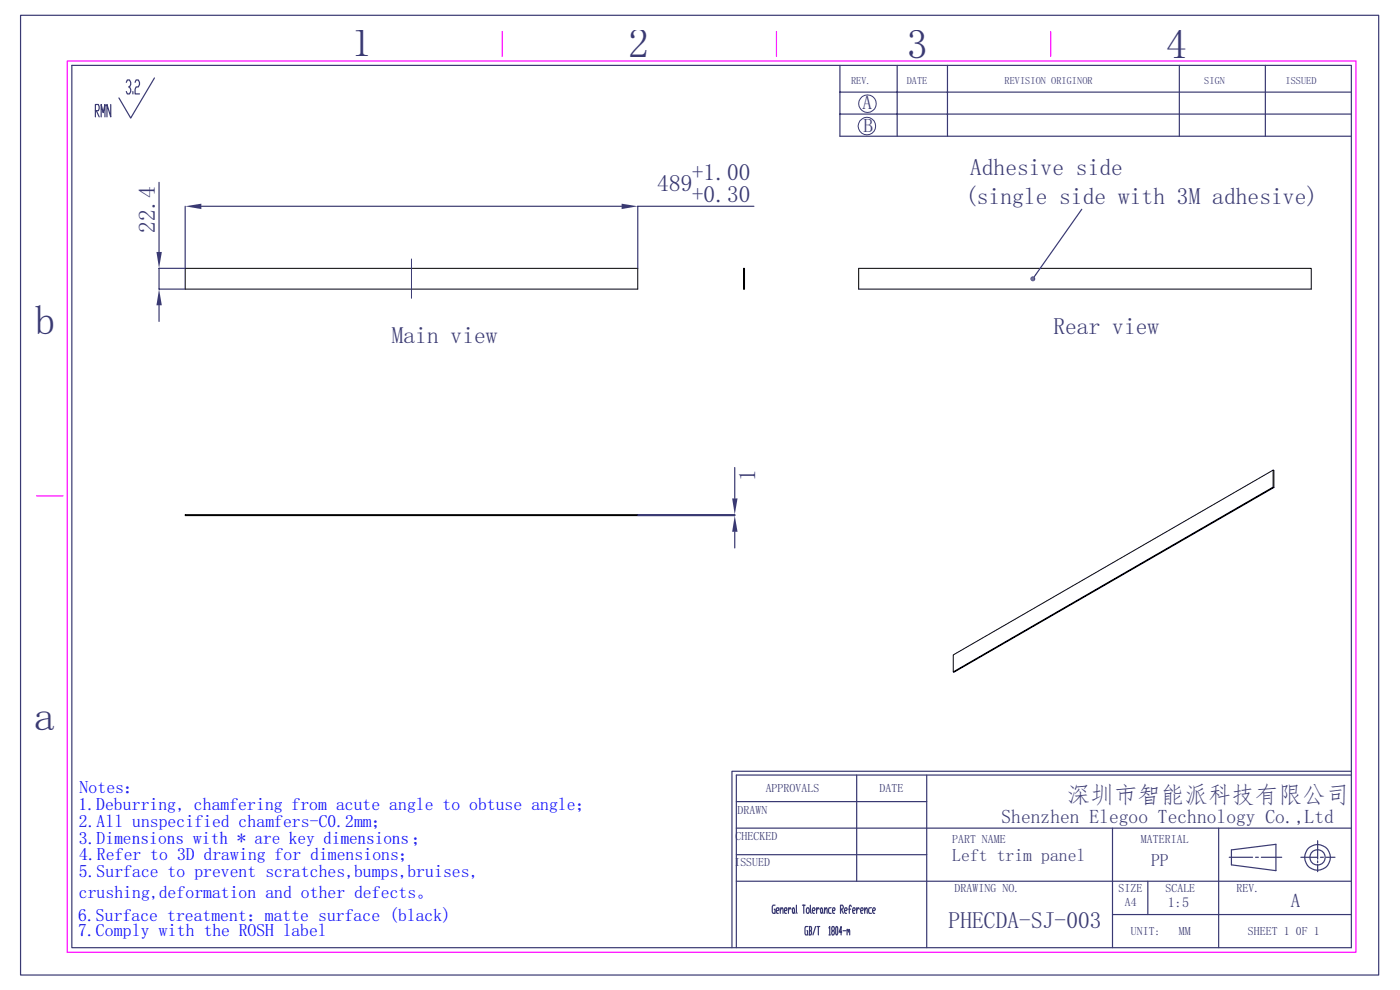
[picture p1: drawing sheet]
<svg xmlns="http://www.w3.org/2000/svg" width="297mm" height="210mm" viewBox="0 0 297 210" stroke-linecap="round" stroke-linejoin="round" font-family="sans-serif">
<path d="M14.3 12.9h273.4v189.1h-273.4zM106.6 6.7v5.3M164.7 6.7v5.3M222.9 6.7v5.3M7.7 105.2h5.7" fill="none" stroke="#f0f" stroke-width=".25"/>
<g fill="none" stroke="#393972" stroke-width=".25">
<path d="M4.4 3.2h288.1v203.6h-288.1zM15.2 13.9h271.5v187.1h-271.5zM26.8 17.5l.2-.5h.5l.2 .5v.4l-.2 .5h-.2M27.5 18.4l.2 .5v.5l-.2 .5h-.5l-.2-.5M28.2 19.4v.5M28.7 17.5l.2-.5h.4l.3 .5v.4l-.3 .5h-.4l-.2 .5v1h.9M32.8 16.5l-5.1 8.5-2.5-4.2M178.2 13.9v15h108.5M178.2 19.5h108.5M190.3 13.9v15M201 13.9v15M250.2 13.9v15"/>
<path d="M268.4 13.9v15M20.2 23.5h.7l.1-.4-.1-.9h-.7v2.6M20.4 23.5l.6 1.3M21.5 24.8v-2.6l.4 1.7 .4-1.7v2.6M23.5 22.2v2.6l-.8-2.6v2.6M178.2 24.2h108.5M39.3 43.8v13M42.7 43.8h89.2M159.9 43.8h-24.6v13M156.2 175.7h130.5M156.2 170h40.4M181.7 164.4v22.5"/>
<path d="M196.6 164.4v36.6M236 175.7v25.3M258.5 175.7v25.3M279.5 178.3v3.9M286.7 163.6h-131.4v37.4M286.7 164.4h-130.5v36.6M156.2 186.9h130.5M156.2 181.3h40.4M164.4 192h-.4l-.2 .3v1.1l.2 .3h.4v-.8h-.1M164.7 193.2h.4l.2-.3-.2-.3h-.3l-.1 .3v.5l.1 .3h.3M165.5 193.2l.3-.6h.2l.1 1.1M165.5 192.6v1.1"/>
<path d="M166.4 193.2h.4l.2-.3-.2-.3h-.3l-.1 .3 .1 .8h.3M167.3 192.6v1.1M167.8 192.9l-.1-.3h-.2l-.2 .6M168.2 192.6h.2l.1 .3-.1 .8h-.2l-.1-.3zM168.5 193.4l.2 .3M169 192l.1 1.7M170.2 192h.6M170.5 192v1.7M171.2 192.6h.3l.2 .3v.5l-.2 .3h-.3l-.1-.3v-.5zM171.3 196.5h-.4l-.1 .3 .1 1.5h.4v-.9h-.1M171.6 196.5h.4l.2 .3-.2 .6M171.7 197.4h.3l.2 .6-.2 .3h-.4"/>
<path d="M171.7 196.5v1.8M171.9 192v1.4l.2 .3M172.3 193.2h.5l.1-.3-.1-.3h-.3l-.2 .3v.5l.2 .3h.3M173 196.5l-.5 1.8M173.2 192.6v1.1M173.3 196.5h.6M173.6 196.5v1.8M173.8 192.9l-.1-.3h-.2l-.3 .6M174.2 192.6l.3 .3v.5l-.2 .3-.2-.3zM174.5 193.4l.1 .3M174.9 193.2l.4-.6 .2 1.1M174.9 192.6v1.1"/>
<path d="M175.9 196.8l.1-.3v1.8M175.9 198.3h.2M176.3 192.6h-.4l-.1 .3 .1 .8h.4M176.6 197.4l-.2-.6 .2-.3h.3l.1 .6-.1 .3h-.3l-.2 .3 .2 .6h.3l.1-.3-.1-.6M176.6 193.2h.4l.2-.3-.2-.3h-.3l-.1 .3 .1 .8h.3M177.4 196.5h.2l.1 .3-.1 1.5h-.2l-.1-.3zM178.3 192.9h.4l.2-.3-.2-.6h-.4v1.7M178.5 192.9l.4 .8M178.6 197.7h-.6l.4-1.2v1.8M178.9 197.4h.5M179.2 193.2h.4l.1-.3-.1-.3h-.3l-.1 .3v.5l.1 .3h.3M179.7 197.4l.1-.3 .2 .6"/>
<path d="M179.7 197.1v1.2M180 197.4l.1-.3 .2 1.2M180 192.9h.5M180.6 192.3l-.1-.3h-.2l-.1 1.7M180.9 193.2h.4l.1-.3-.1-.3h-.3l-.1 .3 .1 .8h.3M181.7 192.6v1.1M182.3 192.9l-.1-.3h-.2l-.3 .6M182.6 193.2h.4l.1-.3-.1-.3h-.3l-.1 .3 .1 .8h.3M183.4 193.2l.5-.6 .1 1.1M183.4 192.6v1.1M184.9 192.6h-.5l-.1 .3 .1 .8h.5M185.1 193.2h.4l.2-.3-.2-.3h-.2l-.2 .3v.5l.2 .3h.2"/>
<path d="M236 194h50.7M243.5 186.9v7.1M260.8 181.8h4.9M261.2 180.3l9.5-1.2v5.6l-9.5-1.2zM266.4 181.8h.6M267.6 181.8h4.3M276 181.8h3.5M279.5 182.6v.4M279.5 183.4v1.5M280.1 181.8h.7M281.3 181.8h1.9"/>
<circle cx="279.5" cy="181.9" r="1.63"/>
<circle cx="279.5" cy="181.9" r="2.72"/>
</g>
<g fill="none" stroke="#393972" stroke-width=".21">
<circle cx="183.9" cy="26.7" r="1.86"/>
<circle cx="184" cy="22" r="1.86"/>
</g>
<path d="M39.3 56.9h96v4.4h-96z" fill="none" stroke="#000" stroke-width=".21"/>
<g fill="#393972">
<path d="M39.3 43.8l3.4-.6v1.1z"/>
<path d="M131.9 43.2l3.4 .6-3.4 .5z"/>
</g>
<path d="M33.7 38.7v14.8M39.2 56.9h-5.5v4.4h5.5M33.7 64.8v3.4" fill="none" stroke="#393972" stroke-width=".25"/>
<g fill="#393972">
<path d="M33.7 61.3l.6 3.5h-1.1z"/>
<path d="M33.2 53.5h1.1l-.6 3.4z"/>
</g>
<path d="M87.3 54.9v8.4" fill="none" stroke="#393972" stroke-width=".21"/>
<path d="M39.3 109.2h96v.2h-96z" fill="none" stroke="#000" stroke-width=".21"/>
<path d="M155.9 99.2v6.5M135.3 109.2h20.6v.2h-20.6M155.9 112.8v3.4" fill="none" stroke="#393972" stroke-width=".25"/>
<g fill="#393972">
<path d="M155.9 109.4l.6 3.4h-1.2z"/>
<path d="M155.3 105.7h1.2l-.6 3.5z"/>
</g>
<path d="M157.7 56.9h.2v4.4h-.2zM182.2 56.9h96v4.4h-96zM270.1 99.7v3.6M270.3 103.4v-3.6l-.2-.1-67.9 39.2v3.6M202.2 142.5l67.9-39.2 .2 .1-67.9 39.2z" fill="none" stroke="#000" stroke-width=".21"/>
<g fill="#393972">
<path d="M219.2 58.6l.2 .1-.3 .4z"/>
<path d="M218.9 58.7l.3-.1-.1 .5z"/>
<path d="M218.7 58.8l.2-.1 .2 .4z"/>
<path d="M218.7 58.8l.4 .3h-.5z"/>
<path d="M218.6 59.1h.5l-.4 .3z"/>
<path d="M218.7 59.4l.4-.3-.3 .5z"/>
<path d="M219.1 59.1v.6l-.3-.1z"/>
<path d="M219.1 59.1l.2 .5-.2 .1z"/>
<path d="M219.1 59.1l.4 .4-.2 .1z"/>
<path d="M219.1 59.1l.5 .1-.1 .3z"/>
<path d="M219.1 59.1l.5-.2v.3z"/>
<path d="M219.4 58.7l.2 .2-.5 .2z"/>
</g>
<path d="M229.5 44.4l-10.1 14.3" fill="none" stroke="#393972" stroke-width=".25"/>
<g font-size="8.8" fill="#393972">
<text x="74.5" y="11.9">1</text>
<text x="133.3" y="12.2">2</text>
<text x="192.4" y="12.2">3</text>
<text x="247.4" y="12.3">4</text>
<text x="7.4" y="70.9">b</text>
<text x="7.2" y="154.8">a</text>
</g>
<g font-size="5" fill="#393972">
<text x="139.4" y="40.5">489</text>
<text x="146.8" y="38.3">+1.00</text>
<text x="205.8" y="37">Adhesive side</text>
<text x="146.8" y="42.9">+0.30</text>
<text x="204.7" y="43.3">(single side with 3M adhesive)</text>
<text x="32.9" y="49.4" transform="rotate(-90 32.9 49.4)">22.4</text>
<text x="223.5" y="70.9">Rear view</text>
<text x="83.1" y="72.8">Main view</text>
<text x="160.2" y="102" transform="rotate(-90 160.2 102)">1</text>
<text x="226.3" y="170.2">深圳市智能派科技有限公司</text>
<text x="201.3" y="196.8">PHECDA-SJ-003</text>
</g>
<g font-size="4.1" fill="#393972">
<text x="183" y="23.1">A</text>
<text x="183.2" y="28.1">B</text>
<text x="212.5" y="174.6">Shenzhen Elegoo Technology Co.,Ltd</text>
<text x="273.9" y="192.3">A</text>
</g>
<g font-size="3.8" fill="#00f">
<text x="16.6" y="171.8">1.Deburring, chamfering from acute angle to obtuse angle；</text>
<text x="16.9" y="168.2">Notes：</text>
<text x="16.7" y="175.4">2.All unspecified chamfers-C0.2mm；</text>
<text x="16.7" y="178.9">3.Dimensions with * are key dimensions；</text>
<text x="16.8" y="182.5">4.Refer to 3D drawing for dimensions；</text>
<text x="16.7" y="186.1">5.Surface to prevent scratches,bumps,bruises,</text>
<text x="16.7" y="190.5">crushing,deformation and other defects。</text>
<text x="16.6" y="195.4">6.Surface treatment：matte surface (black)</text>
<text x="16.6" y="198.6">7.Comply with the ROSH label</text>
</g>
<g font-size="3.8" fill="#393972">
<text x="202" y="182.6">Left trim panel</text>
<text x="244.2" y="183.7">PP</text>
</g>
<text font-size="3" fill="#393972" x="247.8" y="192.4">1:5</text>
<g font-size="2.5" fill="#393972">
<text x="156.5" y="172.7">DRAWN</text>
<text x="162.4" y="168.1">APPROVALS</text>
<text x="186.6" y="168.1">DATE</text>
<text x="156" y="178.2">CHECKED</text>
<text x="202" y="178.8">PART NAME</text>
<text x="242" y="178.8">MATERIAL</text>
<text x="155.8" y="183.7">ISSUED</text>
<text x="202.5" y="189.3">DRAWING NO.</text>
<text x="237.3" y="189.3">SIZE</text>
<text x="247.2" y="189.3">SCALE</text>
<text x="262.3" y="189.3">REV.</text>
<text x="238.6" y="192.3">A4</text>
<text x="239.9" y="198.3">UNIT:</text>
<text x="250.1" y="198.3">MM</text>
<text x="264.8" y="198.3">SHEET 1</text>
<text x="274.9" y="198.3">0F 1</text>
</g>
<g font-size="2.2" fill="#393972">
<text x="180.6" y="17.8">REV.</text>
<text x="192.4" y="17.8">DATE</text>
<text x="213.1" y="17.8">REVISION ORIGINOR</text>
<text x="255.5" y="17.8">SIGN</text>
<text x="272.7" y="17.8">ISSUED</text>
</g>
</svg>
